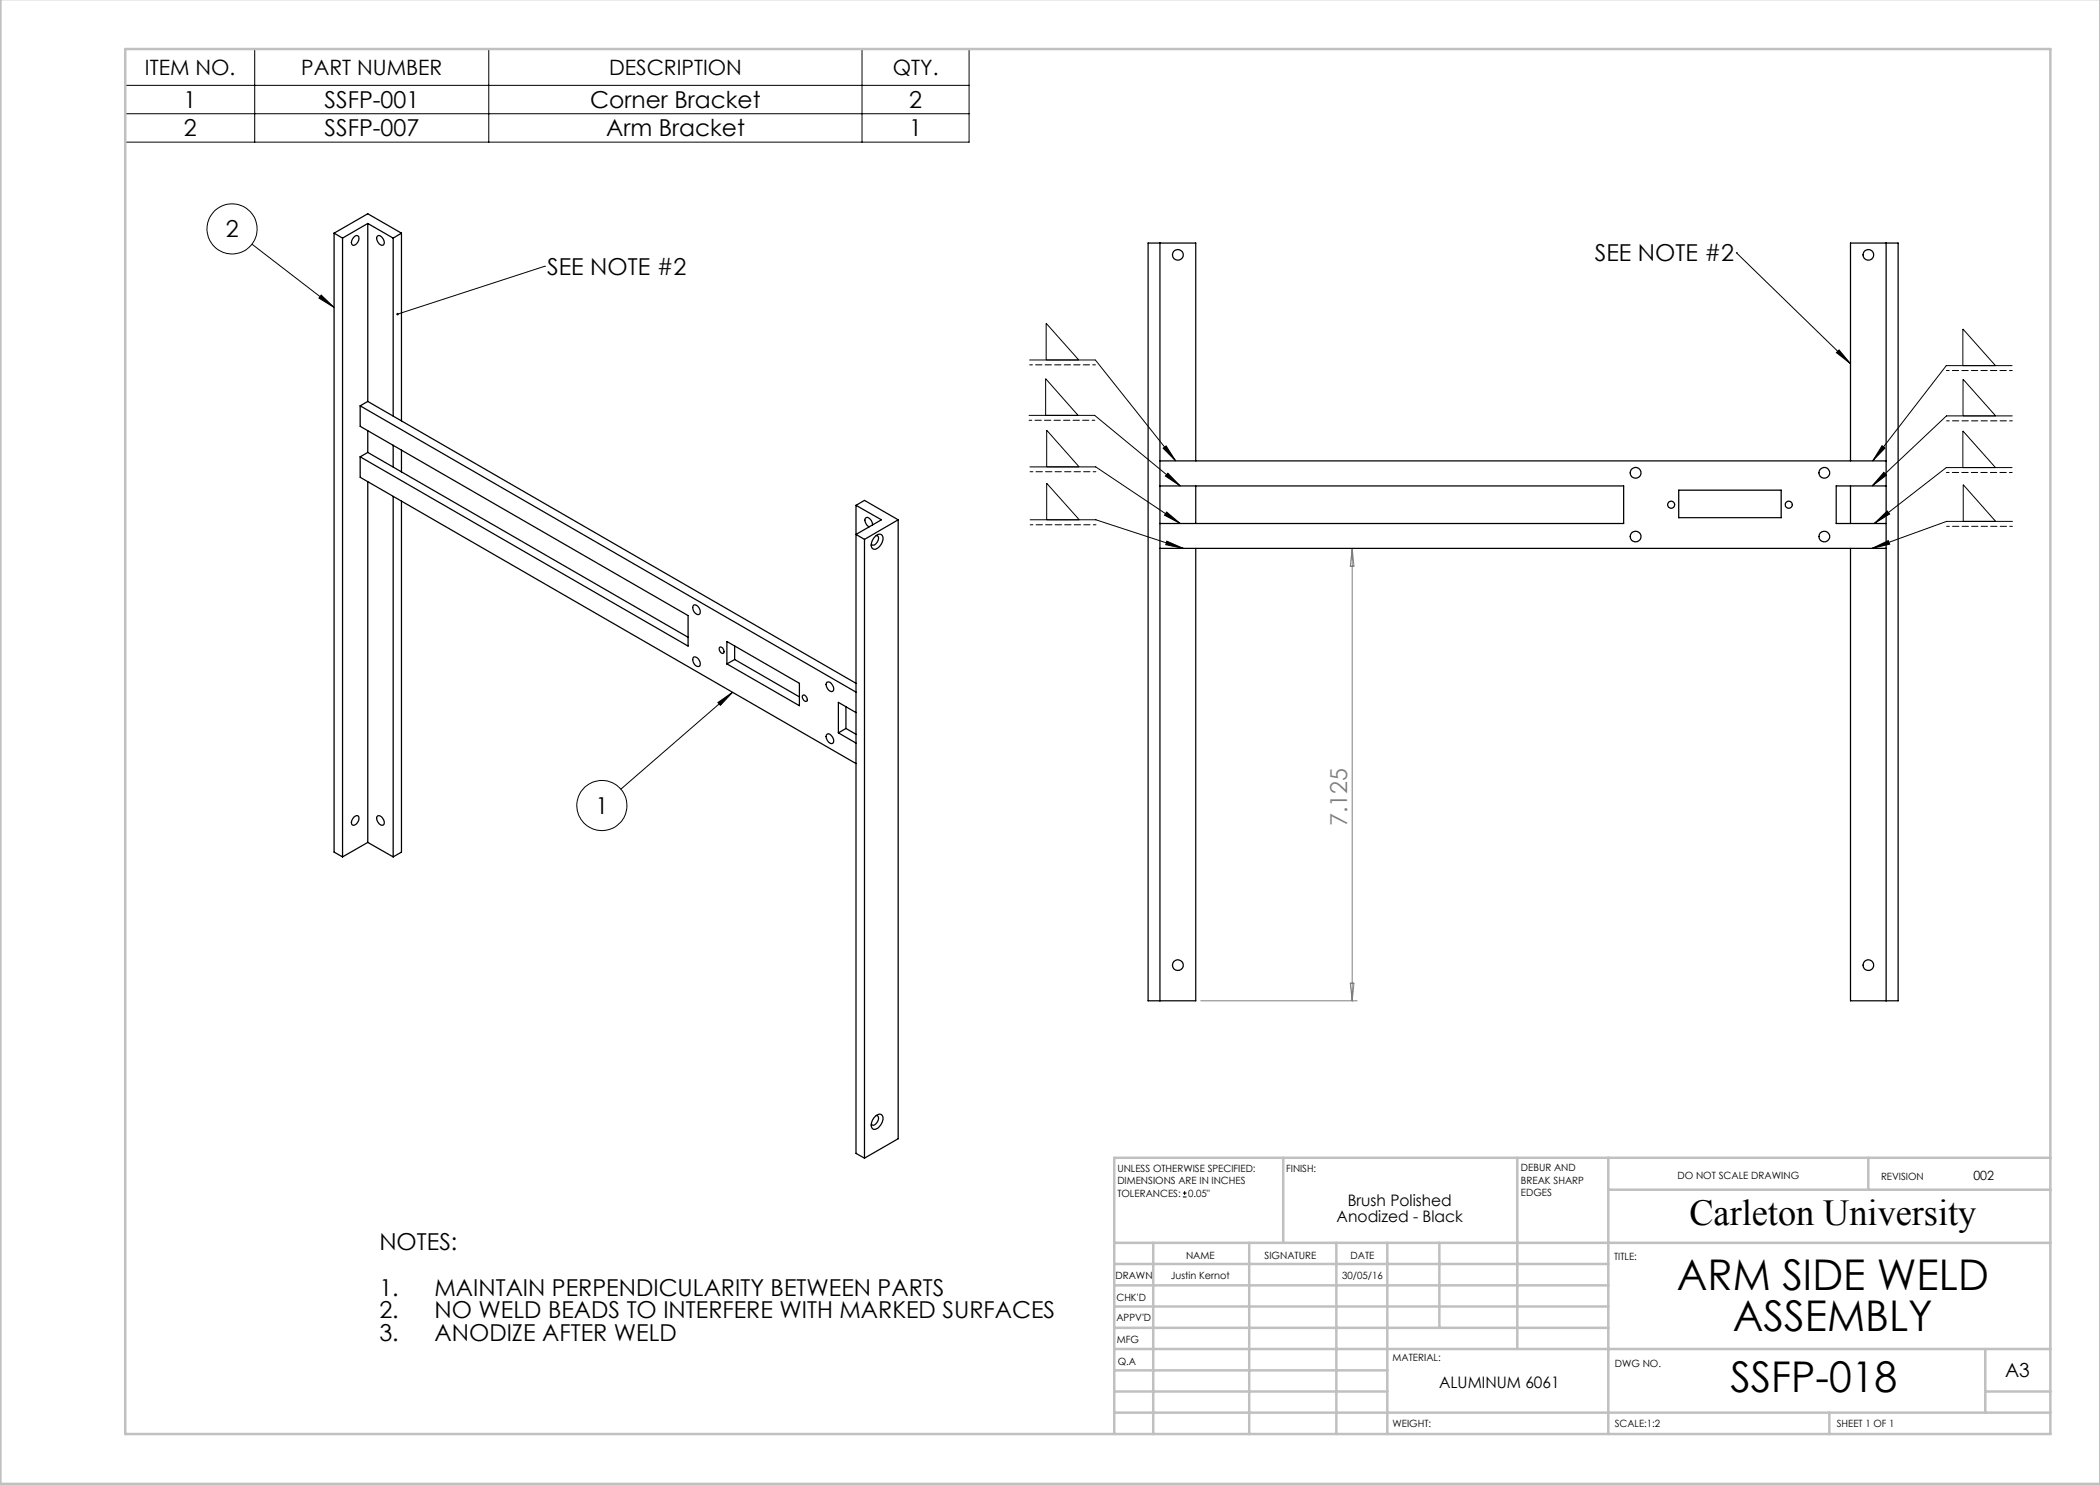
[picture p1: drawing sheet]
<svg xmlns="http://www.w3.org/2000/svg" width="420mm" height="297mm" viewBox="0 0 420 297" stroke-linecap="round" stroke-linejoin="round" font-family="sans-serif">
<g fill="none" stroke="#000" stroke-width=".2">
<path d="M25.1 9.8h168.7v18.6h-168.7zM25.1 17.1h168.7M50.9 9.8v18.6M97.8 9.8v18.6M172.4 9.8v18.6M25.1 22.8h168.7M50.4 48.8l16.4 12.7M64.2 59l2.6 2.5-3-1.9zM108.9 53.3h.1M108.9 53.3l-29.4 9.5M347.3 50.5h.1M347.3 50.5l22.8 22.2"/>
<path d="M205.9 72h13.2l16 20.2M209.2 72v-7.3l6.6 7.3M367.3 70.5l.5-.5 2.3 2.7zM392.6 73.1v-7.3l6.5 7.3M402.4 73.1h-13.1l-14.8 19.1M205.8 83.1h13.1l17.1 14.1M206 93.4h13.1l16.9 11.3M209.1 83.1v-7.4l6.5 7.4M209.3 93.4v-7.4l6.5 7.4M232.6 89.6l.6-.4 1.9 3zM233.6 94.6l2.4 2.6-2.9-2zM376.4 89.1l.6 .5-2.5 2.6z"/>
<path d="M376.8 94.5l.5 .5-2.9 2.2zM392.6 93.5v-7.3l6.5 7.3M392.6 83.2v-7.4l6.5 7.4M402.4 93.5h-13.1l-14.4 11.2M402.4 83.2h-13.1l-14.9 14M206 104h13.2l17.4 5.7M209.3 104v-7.3l6.6 7.3M233.3 102.4l2.7 2.3-3.1-1.7zM233.4 108.2l3.2 1.5-3.4-.8zM374.4 109.7l3.2-1.6 .3 .7zM374.9 104.7l2.5-2.5 .5 .6zM392.6 104.3v-7.4l6.5 7.4"/>
<path d="M402.5 104.3h-13.2l-14.9 5.4M146.5 138.5l-22.3 19.3M143.6 140.5l2.9-2-2.4 2.6zM236.6 239.4h.7M236.6 238.6h.7M236.9 238.2v.8"/>
<circle cx="46.4" cy="45.8" r="5"/>
<circle cx="120.4" cy="161.1" r="5"/>
</g>
<g fill="none" stroke="#c0c0c0" stroke-width=".5">
<path d="M.1 -.1v296.9h419.9M25 9.8h385.1v277h-385.1zM256.6 231.6v17M303.5 231.6v38.2M321.7 231.6v55.2M321.7 237.9h88.4M373.7 231.6v6.3M410.1 231.6h-187.3v55.2M222.8 248.6h187.3M222.8 257.1h98.9M222.8 252.8h98.9M230.6 248.6v38.2"/>
<path d="M249.8 248.6v38.2M267.3 248.6v38.2M277.5 248.6v38.2M287.9 248.6v17M222.8 265.6h98.9M222.8 261.3h98.9M222.8 278.3h54.7M222.8 274.1h54.7M222.8 269.8h187.3M397.1 278.3h13M397.1 269.8v12.7M222.8 282.5h187.3"/>
<path d="M365.9 282.5v4.3"/>
</g>
<path d="M270.4 109.7v90.5M270.4 109.7l.4 3.5h-.7zM270.1 196.6h.7l-.4 3.6zM240.1 200.2h31.3" fill="none" stroke="#808080" stroke-width=".2"/>
<path d="M219.1 73h-13.2M402.4 74.1h-13.1M219 84.1h-13.2M219.2 94.3h-13.2M402.4 94.5h-13.1M402.5 84.2h-13.2M219.2 105h-13.2M402.5 105.3h-13.2" fill="none" stroke="#000" stroke-width=".2" stroke-dasharray="1.3 .6" stroke-dashoffset=".7"/>
<g fill="#000">
<path d="M367.3 70.5l.5-.5 2.3 2.7zM64.2 59l2.6 2.5-3-1.9zM143.6 140.5l2.9-2-2.4 2.6zM79.3 62.6v.3l.2-.1-.2 .1a.26 .26 0 0 0 .3 .2 .26 .26 0 0 0 .1-.4 .26 .26 0 0 0-.4-.1z"/>
<path d="M232.6 89.6l.6-.4 1.9 3zM376.4 89.1l.6 .5-2.5 2.6zM374.9 104.7l2.5-2.5 .5 .6zM376.8 94.5l.5 .5-2.9 2.2zM374.4 109.7l3.2-1.6 .3 .7zM233.6 94.6l2.4 2.6-2.9-2zM233.3 102.4l2.7 2.3-3.1-1.7zM233.4 108.2l3.2 1.5-3.4-.8z"/>
</g>
<g fill="none" stroke="#000" stroke-width=".25">
<path d="M66.8 46.6l6.8-3.8 6.7 3.8M66.8 46.6l1.7 1M66.8 46.6v123.8l1.7 1M68.5 47.6v123.8M70.8 47.4l.5-.3 .3 .1a1.25 1.25 0 0 1-1.1 1.8 1.04 1.04 0 0 1 .3-1.6zM73.6 44.7l5 2.9M73.6 44.7l-5.1 2.9M73.6 44.7v35.6M75.4 47.3l.2-.1a1.23 1.23 0 0 1 1 1.8 1.29 1.29 0 0 1-1.2-1.7zM78.6 47.6v35.6M80.3 46.6l-1.7 1M80.3 46.6v37.6"/>
<path d="M232 48.6v151.6M377.2 48.6v151.6M72 81.2l99.2 57.2M72 81.2v4.1l65.6 37.8v6.1l-65.6-37.8M72 91.4v4.1l99.2 57.2M73.6 86.1v4.4M73.6 96.3v72.2M73.6 80.3l-1.6 .9M73.6 80.3l97.6 56.4M73.6 90.5l64 37M73.6 90.5l-1.6 .9M78.6 89v4.4"/>
<path d="M78.6 99.3v72.1M80.3 90v4.4M232 97.2h92.7v7.5h-92.7M232 92.2h145.2M239.1 92.2v-43.6h-9.5v151.6h9.5v-90.5M239.1 97.2v7.5M335.7 98h20.5v5.5h-20.5zM370.1 92.2v-43.6h9.5v151.6h-9.5v-90.5M370.1 97.2v7.5M377.2 97.2h-10v7.5h10M80.3 100.2v70.2l-1.7 1M171.2 101.1l5.1 2.9-5.1 2.9 1.7 1"/>
<path d="M171.2 101.1l1.7-1 6.7 3.9M171.2 101.1v129.6l1.7 .9M172.9 107.9v123.7M174.5 105v-.1a1.31 1.31 0 0 0-1.3-1.4 1.26 1.26 0 0 0 .6 1.9M175.1 107.2a.84 .84 0 0 1 1.4-.1 2.15 2.15 0 0 1-1.7 2.8 1.41 1.41 0 0 1 0-2.3zM175.3 107.1h.2a1.25 1.25 0 0 1-1.1 1.9l-.1-.1M179.6 104l-6.7 3.9M179.6 104v123.7l-6.7 3.9M232 109.7h145.2M138.7 131.4a1.25 1.25 0 0 1 1.1 1.9 1.25 1.25 0 0 1-1.1-1.9zM138.7 121a1.25 1.25 0 0 1 1.1 1.9 1.24 1.24 0 0 1-1.1-1.9zM144 129.4a.83 .83 0 0 1 .7 1.3 .83 .83 0 0 1-.7-1.3z"/>
<path d="M145.4 128.3l14.5 8.4v4.4l-14.5-8.3zM146.9 131.9l-1.5 .9M146.9 131.9l13 7.5M146.9 129.2v2.7M160.5 139.2l.1-.2a.83 .83 0 0 1 .7 1.3 .84 .84 0 0 1-.8-1.1zM165.5 136.4a1.25 1.25 0 0 1 1 1.9 1.25 1.25 0 0 1-1-1.9zM165.3 147l.2-.2a1.23 1.23 0 0 1 1 1.9 1.29 1.29 0 0 1-1.2-1.7zM167.7 146.6l3.5 2M169.2 145.7l-1.5 .9M169.2 145.7l2 1.2M169.2 141.4v4.3M171.2 142.5l-3.5-2v6.1"/>
<path d="M70.8 163.4l.5-.3 .3 .1a1.25 1.25 0 0 1-1.1 1.8 1.04 1.04 0 0 1 .3-1.6zM73.6 168.5l5 2.9M73.6 168.5l-5.1 2.9M75.4 163.3l.2-.1a1.25 1.25 0 0 1 1 1.8 1.29 1.29 0 0 1-1.2-1.7zM175.1 223.2a.82 .82 0 0 1 1.1-.3 .82 .82 0 0 1 .4 1 2.25 2.25 0 0 1-1.8 2 1.45 1.45 0 0 1 0-2.3zM175.3 223.1h.2a1.23 1.23 0 0 1-1.1 1.9l-.1-.1"/>
<circle cx="235.6" cy="51" r="1.07"/>
<circle cx="373.7" cy="51" r="1.07"/>
<circle cx="327.1" cy="94.6" r="1.08"/>
<circle cx="364.9" cy="94.6" r="1.08"/>
<circle cx="327.1" cy="107.3" r="1.07"/>
<circle cx="334.2" cy="100.9" r=".71"/>
<circle cx="357.7" cy="100.9" r=".71"/>
<circle cx="364.9" cy="107.3" r="1.07"/>
<circle cx="235.6" cy="193" r="1.07"/>
<circle cx="373.7" cy="193" r="1.07"/>
</g>
<g font-size="8.5">
<text x="335.4" y="258">ARM SIDE WELD</text>
<text x="346.6" y="266.1">ASSEMBLY</text>
<text x="346.1" y="278.5">SSFP-018</text>
</g>
<text font-size="7.3" x="337.9" y="244.9">Carleton University</text>
<g font-size="4.7">
<text x="36.7" y="21.6">1</text>
<text x="64.9" y="21.6">SSFP-001</text>
<text x="118.1" y="21.6">Corner Bracket</text>
<text x="181.8" y="21.6">2</text>
<text x="36.7" y="27.3">2</text>
<text x="64.9" y="27.3">SSFP-007</text>
<text x="121.2" y="27.3">Arm Bracket</text>
<text x="181.8" y="27.3">1</text>
<text x="45.1" y="47.4">2</text>
<text x="319" y="52.2">SEE NOTE #2</text>
<text x="109.4" y="55">SEE NOTE #2</text>
<text x="119.1" y="162.8">1</text>
<text x="75.9" y="250.1">NOTES:</text>
<text x="75.9" y="259.1">1.</text>
<text x="75.9" y="263.7">2.</text>
<text x="86.9" y="259.1">MAINTAIN PERPENDICULARITY BETWEEN PARTS</text>
<text x="86.9" y="263.7">NO WELD BEADS TO INTERFERE WITH MARKED SURFACES</text>
<text x="75.9" y="268.2">3.</text>
<text x="86.9" y="268.2">ANODIZE AFTER WELD</text>
</g>
<text font-size="4.7" fill="#808080" x="269.4" y="165.2" transform="rotate(-90 269.4 165.2)">7.125</text>
<g font-size="4.2">
<text x="29" y="14.9">ITEM NO.</text>
<text x="60.3" y="14.9">PART NUMBER</text>
<text x="121.8" y="14.9">DESCRIPTION</text>
<text x="178.5" y="14.9">QTY.</text>
</g>
<text font-size="3.9" x="401" y="275.4">A3</text>
<g font-size="3.2">
<text x="267.3" y="244.4">Anodized - Black</text>
<text x="269.5" y="241.2">Brush Polished</text>
<text x="287.8" y="277.7">ALUMINUM 6061</text>
</g>
<text font-size="2.5" x="394.7" y="235.9">002</text>
<g font-size="2">
<text x="223.5" y="234.4">UNLESS OTHERWISE SPECIFIED:</text>
<text x="223.5" y="236.9">DIMENSIONS ARE IN INCHES</text>
<text x="223.5" y="239.4">TOLERANCES:</text>
<text x="237.6" y="239.4">0.05&quot;</text>
<text x="257.2" y="234.4">FINISH:</text>
<text x="304.2" y="234.3">DEBUR AND</text>
<text x="304.2" y="236.8">BREAK SHARP</text>
<text x="304.2" y="239.3">EDGES</text>
<text x="335.5" y="235.8">DO NOT SCALE DRAWING</text>
<text x="376.2" y="236">REVISION</text>
<text x="237.2" y="251.8">NAME</text>
<text x="252.9" y="251.7">SIGNATURE</text>
<text x="270.1" y="251.7">DATE</text>
<text x="223.1" y="255.9">DRAWN</text>
<text x="234.2" y="255.9">Justin Kernot</text>
<text x="268.4" y="255.7">30/05/16</text>
<text x="322.8" y="252">TITLE:</text>
<text x="223.3" y="260.1">CHK'D</text>
<text x="223.3" y="264.2">APPV'D</text>
<text x="223.3" y="268.6">MFG</text>
<text x="223.5" y="272.9">Q.A</text>
<text x="278.5" y="272.3">MATERIAL:</text>
<text x="323" y="273.4">DWG NO.</text>
<text x="278.5" y="285.3">WEIGHT:</text>
<text x="323" y="285.4">SCALE:1:2</text>
<text x="367.4" y="285.4">SHEET 1 OF 1</text>
</g>
</svg>
